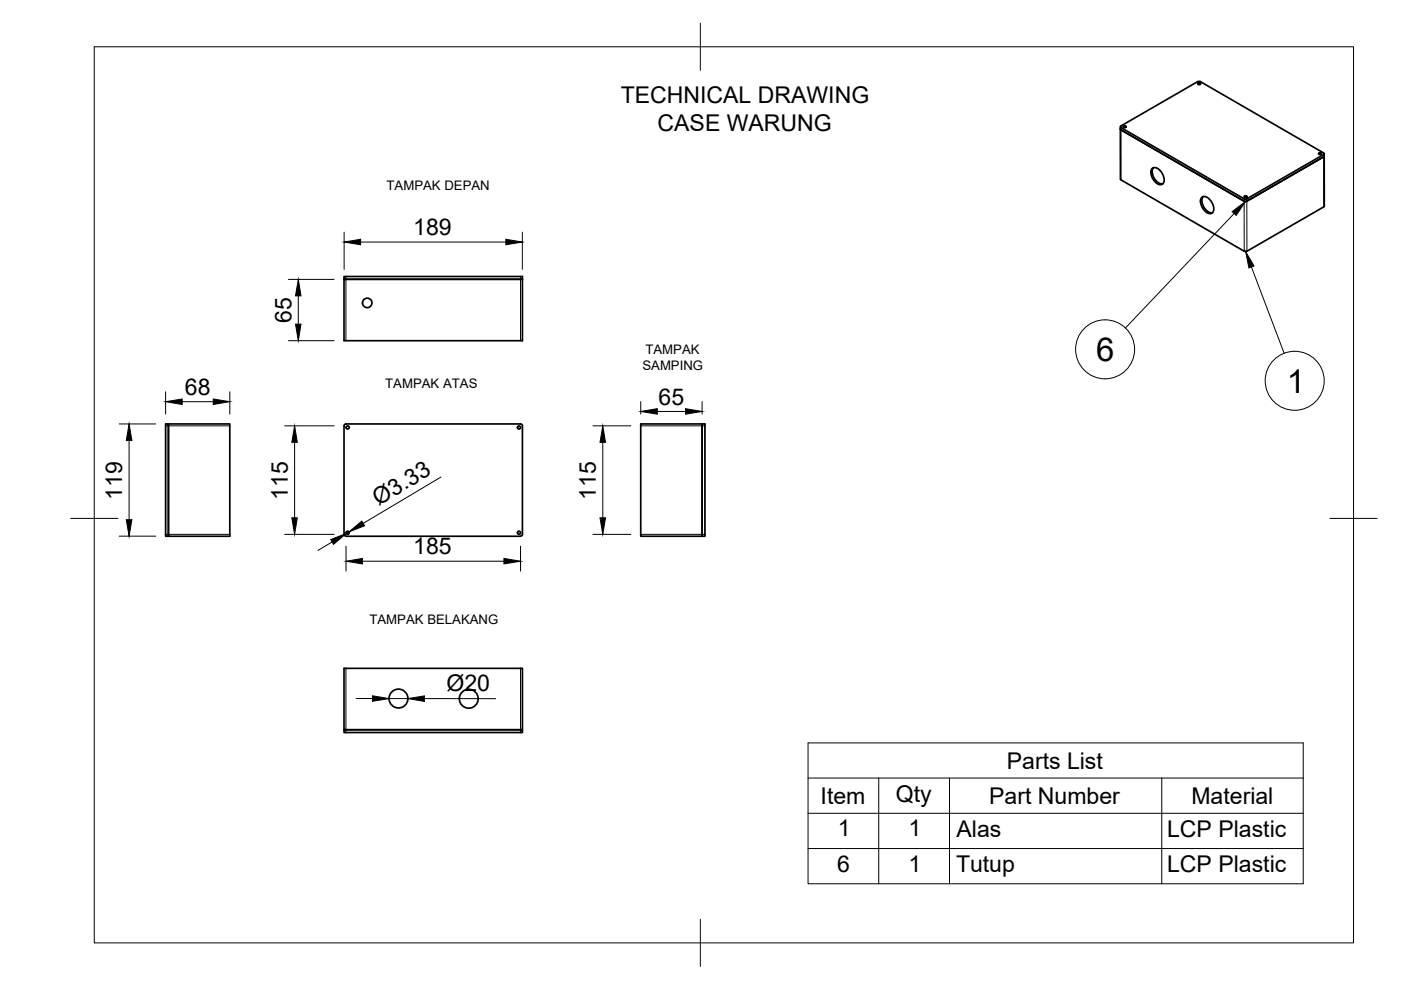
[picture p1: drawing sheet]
<svg xmlns="http://www.w3.org/2000/svg" width="297mm" height="210mm" viewBox="0 0 297 210" stroke-linecap="round" stroke-linejoin="round" font-family="sans-serif">
<!-- layer: Visible -->
<g fill="none" stroke="#000" stroke-width=".36">
<path d="M254 17.6l.3-.1 .3 .2-.4 .2-.3-.2zM237.5 26.9l.1 11.1 26.2 15.3 .6-.1 16.2-9.3M237.6 27.4l26.2 15.3M238.2 26.7h.3l.3 .2-.5 .2-.2-.2zM244.3 35.7a1.63 1.63 0 0 1 2.1 1.1 1.63 1.63 0 0 1-.1 2.3 2.49 2.49 0 0 1-2-3.4zM244.6 35.5a2.48 2.48 0 0 0 1.9 3.5M279.6 32.4h.4l.2 .2-.4 .2-.3-.2zM280.8 33.1l-16.4 9.6M280.8 33.1v10.6l-.1 .1M280.8 32.6v.5M72.9 58.6h37.9v13.6h-37.9v-13h37.9h-37.9zM254.8 41.9a1.63 1.63 0 0 1 2.1 1 1.63 1.63 0 0 1-.1 2.4 2.49 2.49 0 0 1-2-3.4z"/>
<path d="M255.1 41.7a2.48 2.48 0 0 0 2 3.4M263.9 41.6l.3-.1 .2 .2-.4 .2-.2-.2zM264.4 42.6h-.6M264.4 42.2h-.6l-26.1-15.2-.1-.2 16.3-9.5h.4l26.4 15.2-.1 .3-16.2 9.4M35.1 89.9h.6v23.8h-.6zM35.7 89.9h13v23.8h-13zM72.9 90.3v23M73 90.3l.3-.4h37.3l.2 .4v23M135.8 89.9h13.7v23.8h-.6v-23.8v23.8h-13.1zM73 113.3l.3 .4h37.1l.4-.4M73.3 154.7h-.4v-13h37.9v13h-.4M73.3 154.7h-.4v.6h37.9v-.6h-.4"/>
<path d="M73.3 154.7h37.1"/>
<circle cx="77.9" cy="64.2" r="1.01"/>
<circle cx="73.7" cy="90.6" r=".33"/>
<circle cx="110" cy="90.6" r=".33"/>
<circle cx="73.7" cy="112.9" r=".33"/>
<circle cx="110" cy="112.9" r=".33"/>
<circle cx="84.5" cy="148.1" r="2"/>
<circle cx="99.4" cy="148.1" r="2"/>
</g>
<!-- layer: Visible Narrow -->
<path d="M237.7 27v11.1M280.6 32.8v11.1M73.3 58.6v13.6M110.4 58.6v13.6M263.8 42.2v11.1M264.4 42.2v11.1M35.1 90.3h13.6M135.8 90.3h13.7M35.1 113.3h13.6M135.8 113.3h13.7M73.3 141.7v13.6M110.4 141.7v13.6" fill="none" stroke="#000" stroke-width=".21"/>
<!-- layer: BORDER -->
<path d="M20 9.9h267v190h-267zM148.5 4.9v10M15 109.9h10M282 109.9h10M148.5 194.9v10" fill="none" stroke="#000" stroke-width=".21"/>
<!-- layer: FD_Dimensions -->
<g fill="none" stroke="#000" stroke-width=".21">
<path d="M61.2 59.2h9.6M73 49.2v7.9M76.5 51.3h30.8M110.7 49.2v7.9M61.2 72.2h9.6M63.2 62.7v6M25.3 89.9h7.7M27.4 93.4v16.8M35.1 83.1v4.7M38.6 85.2h6.6M48.7 83.1v4.7M60.3 90.3h10.5"/>
<path d="M62.5 93.8v16M125.7 90.3h8.1M127.8 93.8v16M135.8 85.1v2.7M139.4 87.2h6M148.9 85.1v2.7M25.3 113.7h7.7M60.3 113.3h10.5M70.4 114.9l-3 1.8M73.4 115.8v5.3M74 112.8l-.6 .3M76.9 119h29.9"/>
<path d="M93.5 101.1l-16.5 9.9M110.4 115.8v5.3M125.7 113.3h8.1M75.5 148.1h3.5M82.5 148.1h4M90 148.1h15.1"/>
</g>
<g fill="#000" stroke="#000" stroke-width=".21">
<path d="M73 51.3l3.5-.6v1.2zM107.3 50.7l3.4 .6-3.4 .6zM63.2 59.2l.6 3.5h-1.1zM62.7 68.7h1.1l-.6 3.5zM27.4 89.9l.6 3.5h-1.2zM35.1 85.2l3.5-.6v1.2zM45.2 84.6l3.5 .6-3.5 .6zM62.5 90.3l.5 3.5h-1.1zM127.8 90.3l.6 3.5h-1.2zM135.8 87.2l3.6-.6v1.2zM145.4 86.6l3.5 .6-3.5 .6zM26.8 110.2h1.2l-.6 3.5z"/>
<path d="M61.9 109.8h1.1l-.5 3.5zM70.1 114.4l3.3-1.3-2.7 2.3zM74 112.8l2.7-2.3 .6 1zM73.4 119l3.5-.6v1.2zM106.8 118.4l3.6 .6-3.6 .6zM127.2 109.8h1.2l-.6 3.5zM79 147.5l3.5 .6-3.5 .6zM86.5 148.1l3.5-.6v1.2z"/>
</g>
<!-- layer: Parts Lists -->
<path d="M171.3 157.5h105v29.9h-105zM171.3 165h105M171.3 172.4h105M171.3 179.9h105M186.3 165v22.4M201.3 165v22.4M246.3 165v22.4" fill="none" stroke="#000" stroke-width=".21"/>
<!-- layer: Balloons -->
<g fill="none" stroke="#000" stroke-width=".21">
<circle cx="234.3" cy="74.1" r="6.3"/>
<circle cx="274.5" cy="80.7" r="6.3"/>
</g>
<!-- layer: 0 -->
<path d="M261.2 44.9l2.9-2.2-2 3zM264.1 53.3l1.8 3.1-1.1 .4z" fill="#000" stroke="#000" stroke-width=".21"/>
<path d="M261.7 45.3l-23.1 24.2M265.3 56.6l7 18.3" fill="none" stroke="#000" stroke-width=".21"/>
<g font-size="7">
<text x="232.4" y="76.6">6</text>
<text x="272.8" y="83.3">1</text>
</g>
<g font-size="4.9">
<text x="131.6" y="21.9">TECHNICAL DRAWING</text>
<text x="139.4" y="27.8">CASE WARUNG</text>
<text x="87.6" y="49.9">189</text>
<text x="61.8" y="68.4" transform="rotate(-90 61.8 68.4)">65</text>
<text x="39.2" y="83.7">68</text>
<text x="139.6" y="85.8">65</text>
<text x="25.9" y="106" transform="rotate(-90 25.9 106)">119</text>
<text x="61" y="106" transform="rotate(-90 61 106)">115</text>
<text x="80.2" y="107.2" transform="rotate(-31 80.2 107.2)">Ø3.33</text>
<text x="126.3" y="106" transform="rotate(-90 126.3 106)">115</text>
<text x="87.6" y="117.5">185</text>
<text x="94.7" y="146.6">Ø20</text>
<text x="213.5" y="163">Parts List</text>
<text x="174" y="170.4">Item</text>
<text x="189.9" y="170">Qty</text>
<text x="209.7" y="170.4">Part Number</text>
<text x="252.6" y="170.4">Material</text>
<text x="177.6" y="177.3">1</text>
<text x="192.6" y="177.3">1</text>
<text x="202.8" y="177.4">Alas</text>
<text x="247.5" y="177.5">LCP Plastic</text>
<text x="177.5" y="184.8">6</text>
<text x="192.6" y="184.8">1</text>
<text x="202.7" y="184.9">Tutup</text>
<text x="247.5" y="185">LCP Plastic</text>
</g>
<g font-size="2.8">
<text x="82" y="40.3">TAMPAK DEPAN</text>
<text x="136.8" y="75.1">TAMPAK</text>
<text x="81.7" y="82.4">TAMPAK ATAS</text>
<text x="136.2" y="78.4">SAMPING</text>
<text x="78.3" y="132.4">TAMPAK BELAKANG</text>
</g>
</svg>
